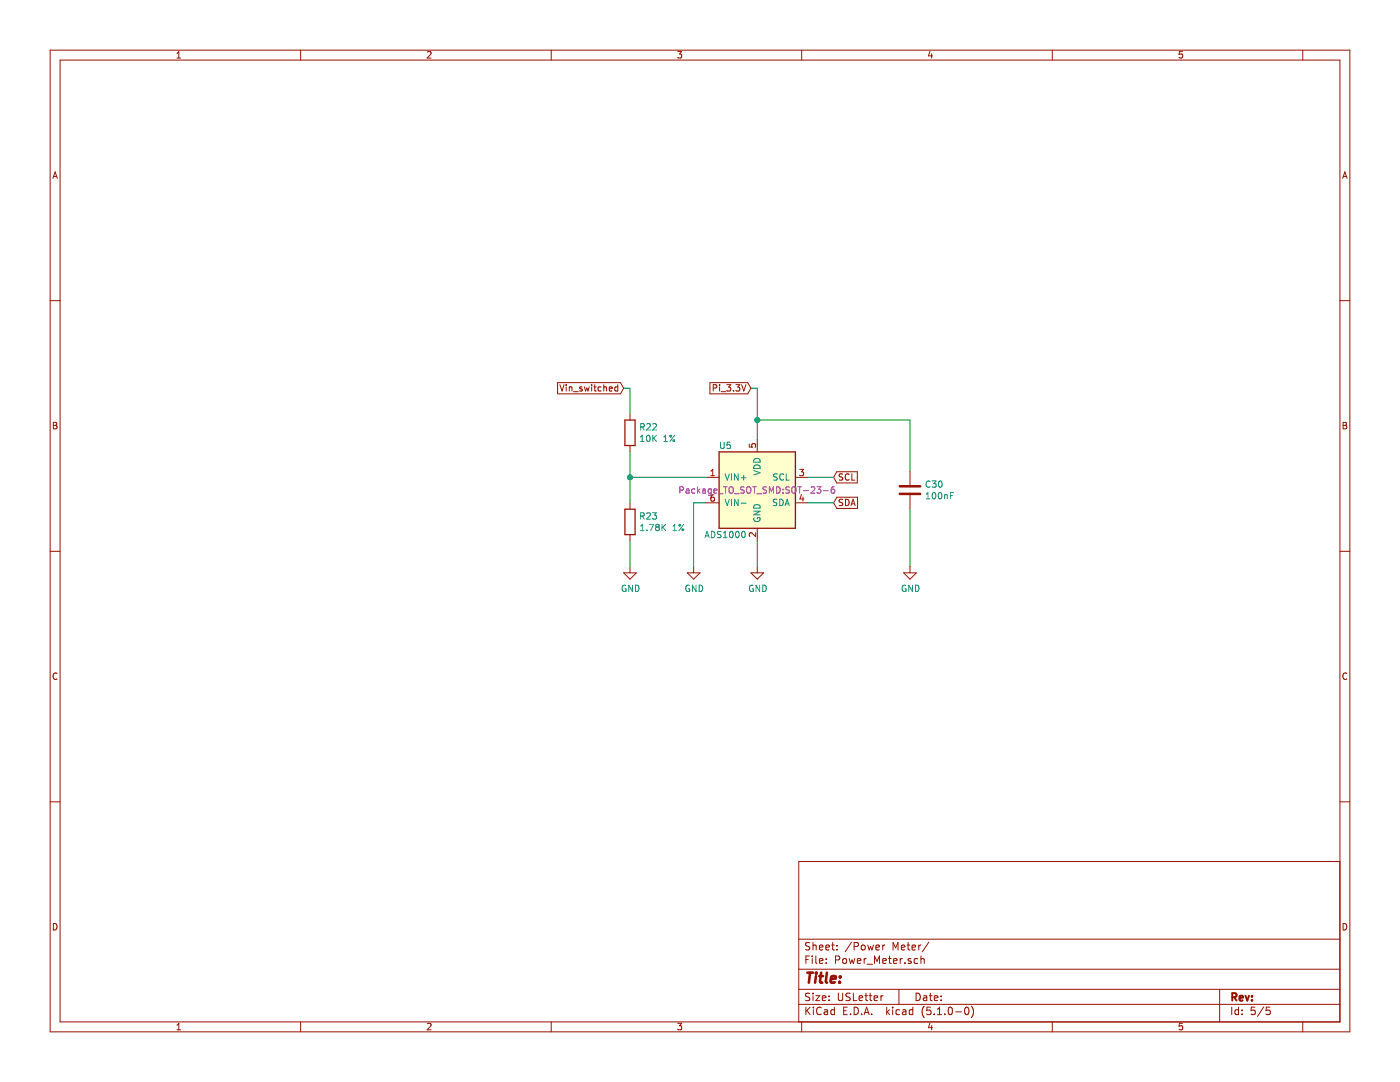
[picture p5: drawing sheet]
EESchema Schematic File Version 4
LIBS:Power Board-cache
EELAYER 29 0
EELAYER END
$Descr USLetter 11000 8500
encoding utf-8
Sheet 5 5
Title ""
Date ""
Rev ""
Comp ""
Comment1 ""
Comment2 ""
Comment3 ""
Comment4 ""
$EndDescr
$Comp
L Power_Board:ADS1000 U5
U 1 1
P 5950 3850
F 0 "U5" H 5700 4200 50  0000 C CNN
F 1 "ADS1000" H 5700 3500 50  0000 C CNN
F 2 "Package_TO_SOT_SMD:SOT-23-6" H 5950 3850 50  0000 C CNN
F 3 "http://www.ti.com/lit/ds/symlink/ads1000.pdf" H 5950 3850 50  0001 C CNN
F 4 "296-38847-1-ND" H 0   0   50  0001 C CNN "Digikey No."
F 5 "TI" H 0   0   50  0001 C CNN "Manufacturer"
F 6 "ADS1000A0IDBVR" H 0   0   50  0001 C CNN "Part No."
	1    5950 3850
	1    0    0    -1  
$EndComp
$Comp
L power:GND #PWR0116
U 1 1
P 5450 4450
F 0 "#PWR0116" H 5450 4200 50  0001 C CNN
F 1 "GND" H 5455 4277 50  0000 C CNN
F 2 "" H 5450 4450 50  0001 C CNN
F 3 "" H 5450 4450 50  0001 C CNN
	1    5450 4450
	1    0    0    -1  
$EndComp
$Comp
L power:GND #PWR0117
U 1 1
P 5950 4450
F 0 "#PWR0117" H 5950 4200 50  0001 C CNN
F 1 "GND" H 5955 4277 50  0000 C CNN
F 2 "" H 5950 4450 50  0001 C CNN
F 3 "" H 5950 4450 50  0001 C CNN
	1    5950 4450
	1    0    0    -1  
$EndComp
$Comp
L Device:R R22
U 1 1
P 4950 3400
F 0 "R22" H 5020 3446 50  0000 L CNN
F 1 "10K 1%" H 5020 3355 50  0000 L CNN
F 2 "Resistor_SMD:R_0603_1608Metric" V 4880 3400 50  0001 C CNN
F 3 "~" H 4950 3400 50  0001 C CNN
F 4 "RNCP0603FTD10K0CT-ND" H 0   0   50  0001 C CNN "Digikey No."
F 5 "Stackpole" H 0   0   50  0001 C CNN "Manufacturer"
F 6 "RNCP0603FTD10K0" H 0   0   50  0001 C CNN "Part No."
	1    4950 3400
	1    0    0    -1  
$EndComp
$Comp
L Device:R R23
U 1 1
P 4950 4100
F 0 "R23" H 5020 4146 50  0000 L CNN
F 1 "1.78K 1%" H 5020 4055 50  0000 L CNN
F 2 "Resistor_SMD:R_0603_1608Metric" V 4880 4100 50  0001 C CNN
F 3 "~" H 4950 4100 50  0001 C CNN
F 4 "311-17.8KHRCT-ND" H 0   0   50  0001 C CNN "Digikey No."
F 5 "Yageo" H 0   0   50  0001 C CNN "Manufacturer"
F 6 "RC0603FR-0717K8L" H 0   0   50  0001 C CNN "Part No."
	1    4950 4100
	1    0    0    -1  
$EndComp
$Comp
L power:GND #PWR0118
U 1 1
P 4950 4450
F 0 "#PWR0118" H 4950 4200 50  0001 C CNN
F 1 "GND" H 4955 4277 50  0000 C CNN
F 2 "" H 4950 4450 50  0001 C CNN
F 3 "" H 4950 4450 50  0001 C CNN
	1    4950 4450
	1    0    0    -1  
$EndComp
Wire Wire Line
	5950 4250 5950 4450
Wire Wire Line
	5550 3950 5450 3950
Wire Wire Line
	5450 3950 5450 4450
Wire Wire Line
	5550 3750 4950 3750
Wire Wire Line
	4950 3550 4950 3750
Connection ~ 4950 3750
Wire Wire Line
	4950 3750 4950 3950
Wire Wire Line
	4950 4250 4950 4450
Wire Wire Line
	4950 3250 4950 3050
Wire Wire Line
	4950 3050 4900 3050
Wire Wire Line
	5950 3450 5950 3300
Wire Wire Line
	5950 3050 5900 3050
Text GLabel 5900 3050 0    50   Input ~ 0
Pi_3.3V
Text GLabel 4900 3050 0    50   Input ~ 0
Vin_switched
Text GLabel 6550 3750 2    50   Input ~ 0
SCL
Text GLabel 6550 3950 2    50   Input ~ 0
SDA
Wire Wire Line
	6550 3950 6350 3950
Wire Wire Line
	6350 3750 6550 3750
$Comp
L Device:C C30
U 1 1
P 7150 3850
F 0 "C30" H 7265 3896 50  0000 L CNN
F 1 "100nF" H 7265 3805 50  0000 L CNN
F 2 "Capacitor_SMD:C_0603_1608Metric" H 7188 3700 50  0001 C CNN
F 3 "~" H 7150 3850 50  0001 C CNN
F 4 "-" H 0   0   50  0001 C CNN "Digikey No."
F 5 "Murata" H 0   0   50  0001 C CNN "Manufacturer"
F 6 "GRM188R71C104KA01D" H 0   0   50  0001 C CNN "Part No."
	1    7150 3850
	1    0    0    -1  
$EndComp
Wire Wire Line
	5950 3300 7150 3300
Wire Wire Line
	7150 3300 7150 3700
Connection ~ 5950 3300
Wire Wire Line
	5950 3300 5950 3050
Wire Wire Line
	7150 4000 7150 4450
$Comp
L power:GND #PWR0119
U 1 1
P 7150 4450
F 0 "#PWR0119" H 7150 4200 50  0001 C CNN
F 1 "GND" H 7155 4277 50  0000 C CNN
F 2 "" H 7150 4450 50  0001 C CNN
F 3 "" H 7150 4450 50  0001 C CNN
	1    7150 4450
	1    0    0    -1  
$EndComp
$EndSCHEMATC
